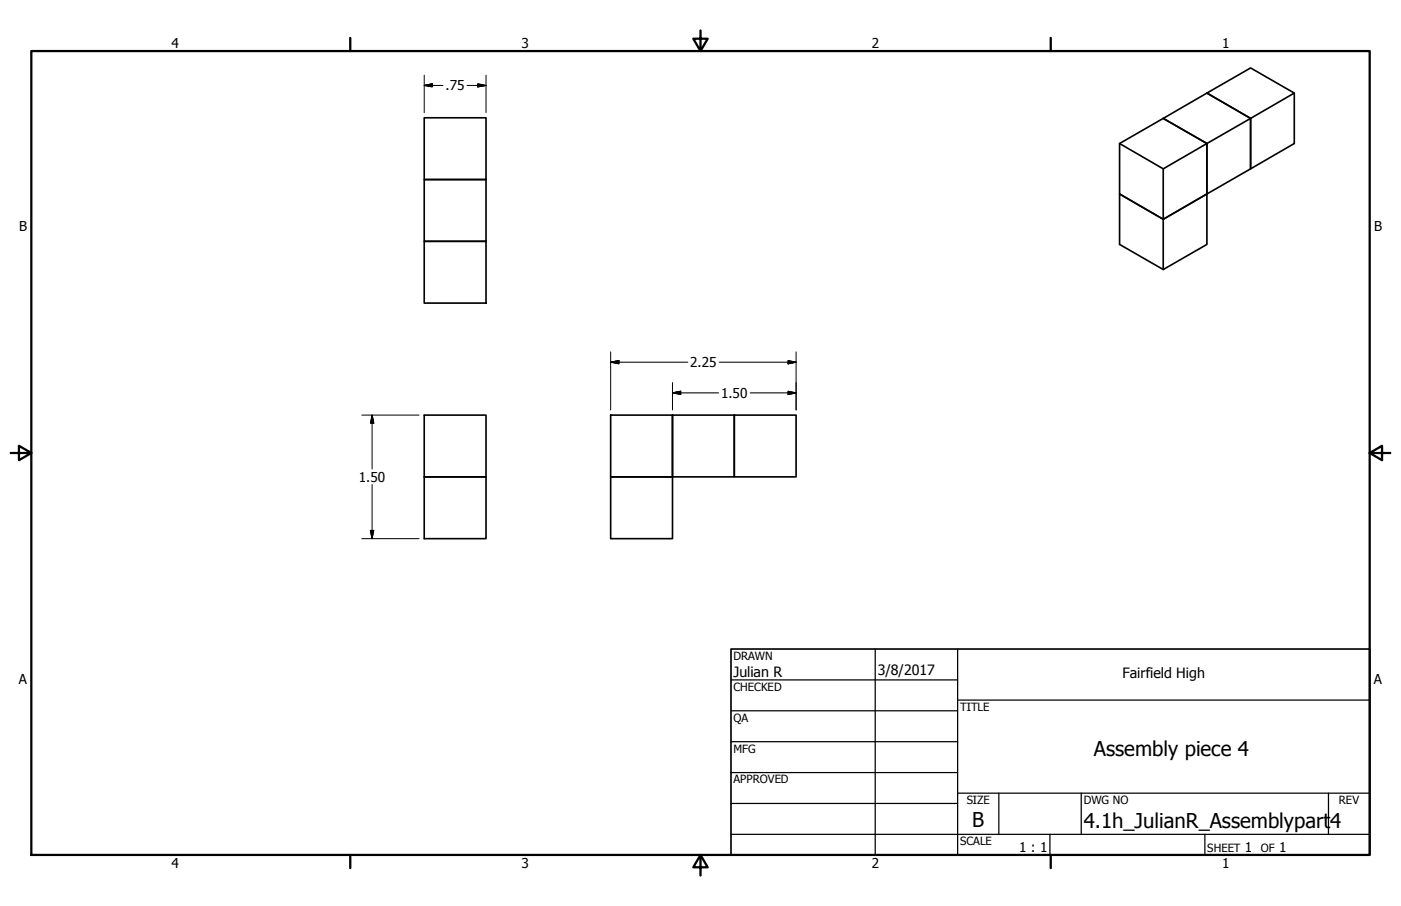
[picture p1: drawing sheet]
<svg xmlns="http://www.w3.org/2000/svg" width="432mm" height="279mm" viewBox="0 0 432 279" stroke-linecap="round" stroke-linejoin="round" font-family="sans-serif">
<!-- layer: Visible (ANSI) -->
<path d="M130.7 36.3h19.1v19.1h-19.1zM398.9 28.7l-13.5 7.8v15.6l13.5-7.8v-15.6l-13.5-7.7-13.4 7.7 13.4 7.8-13.4 7.8v15.5l13.4-7.7v-15.6l-13.4-7.8-13.5 7.8 13.5 7.8-13.5 7.8v15.5l-13.4-7.8v15.6l13.4 7.7M130.7 55.4h19.1v19h-19.1zM345.1 44.3l13.4-7.8 13.5 7.8v15.5l-13.5 7.8-13.4-7.8zM345.1 44.3l13.4 7.8M130.7 74.4h19.1v19.1h-19.1zM358.5 67.6l13.5-7.8v15.6l-13.5 7.7zM130.7 128h19.1v19.1h-19.1v19h19.1v-19h-19.1zM188.2 128h19.1v19.1h-19.1zM207.3 128h19v19.1h-19zM226.3 128h19.1v19.1h-19.1zM188.2 147.1h19.1v19h-19.1z" fill="none" stroke="#000" stroke-width=".51"/>
<!-- layer: Border (ANSI) -->
<path d="M9.7 15.7h412.4v248h-412.4zM107.9 11.7v4M215.9 9.4v6.3l-2.2-3.8h4.4l-2.2 3.8M323.8 11.7v4M3.3 139.7h6.4l-3.9-2.2v4.4l3.9-2.2M422.1 139.7l3.9 2.2v-4.4l-3.9 2.2h6.4M107.9 263.7v4M215.9 263.7l2.2 3.8h-4.4l2.2-3.8v6.3M323.8 263.7v4" fill="none" stroke="#000" stroke-width=".7"/>
<!-- layer: Title (ANSI) -->
<g fill="none" stroke="#000" stroke-width=".38">
<path d="M225.3 209.7h69.8M225.3 219.2h69.8M269.7 200.2v63.5M295.1 215.9h127M295.1 200.2v63.5M225.3 228.7h69.8M225.3 238.3h69.8M225.3 257.3h196.8M225.3 247.8h69.8M295.1 244.6h127M307.8 244.6v12.7M323.6 257.3v6.4"/>
<path d="M333.2 244.6v12.7M371.3 257.3v6.4M409.4 244.6v12.7"/>
</g>
<path d="M225.3 200.2h196.8v63.5h-196.8z" fill="none" stroke="#000" stroke-width=".51"/>
<!-- layer: Dimension (ANSI) -->
<g fill="none" stroke="#000" stroke-width=".31">
<path d="M130.7 26.4l2.5-.6v1zM130.7 26.4h5.8M130.7 23.2v11.5M144 26.4h5.8M147.3 25.8l2.5 .6-2.5 .4zM149.8 23.2v11.5M188.2 111.7l2.6-.5v1zM188.2 111.7h23.8M188.2 108.5v17.9M207.3 118v8.4M221.7 111.7h23.7M242.9 111.2l2.5 .5-2.5 .5z"/>
<path d="M245.4 108.5v17.9M111.5 128h17.7M114.7 128l.5 2.5h-1zM114.7 128v16.7M207.3 121.2l2.5-.5v1zM207.3 121.2h14.2M231.2 121.2h14.2M242.9 120.7l2.5 .5-2.5 .5zM114.7 149.4v16.7M111.5 166.1h17.7M114.2 163.6h1l-.5 2.5z"/>
</g>
<g fill="#000" stroke="#000" stroke-width=".31">
<path d="M130.7 26.4l2.5-.6zM130.7 26.4l2.5-.6v1zM147.3 26.8l2.5-.4zM147.3 25.8l2.5 .6-2.5 .4zM188.2 111.7l2.6-.5zM188.2 111.7l2.6-.5v1zM242.9 112.2l2.5-.5zM242.9 111.2l2.5 .5-2.5 .5zM114.7 128l.5 2.5zM114.7 128l.5 2.5h-1zM207.3 121.2l2.5-.5zM207.3 121.2l2.5-.5v1z"/>
<path d="M242.9 121.7l2.5-.5zM242.9 120.7l2.5 .5-2.5 .5zM114.2 163.6l.5 2.5zM114.2 163.6h1l-.5 2.5z"/>
</g>
<g font-size="6.3">
<text x="337.1" y="233.1">Assembly piece 4</text>
<text x="299.7" y="255.1">B</text>
<text x="334" y="255.3">4.1h_JulianR_Assemblypart</text>
<text x="410" y="255.3">4</text>
</g>
<g font-size="4.4">
<text x="226.1" y="208.9">Julian R</text>
<text x="270.5" y="208.2">3/8/2017</text>
<text x="345.9" y="209.2">Fairfield High</text>
</g>
<g font-size="4.2">
<text x="52.8" y="14.7">4</text>
<text x="160.8" y="14.7">3</text>
<text x="268.7" y="14.7">2</text>
<text x="376.7" y="14.7">1</text>
<text x="137.4" y="27.8">.75</text>
<text x="5.9" y="71.4">B</text>
<text x="423.5" y="71.4">B</text>
<text x="212.7" y="113.2">2.25</text>
<text x="222.2" y="122.7">1.50</text>
<text x="110.6" y="148.6">1.50</text>
<text x="5.8" y="211.1">A</text>
<text x="423.4" y="211.1">A</text>
<text x="314.1" y="262.9">1 : 1</text>
<text x="383.7" y="262.8">1</text>
<text x="394.2" y="262.8">1</text>
<text x="52.8" y="267.7">4</text>
<text x="160.8" y="267.7">3</text>
<text x="268.7" y="267.7">2</text>
<text x="376.7" y="267.7">1</text>
</g>
<g font-size="3.5">
<text x="226.1" y="203.5">DRAWN</text>
<text x="226.1" y="213">CHECKED</text>
<text x="295.9" y="219.2">TITLE</text>
<text x="226.1" y="222.6">QA</text>
<text x="226.1" y="232.1">MFG</text>
<text x="226.1" y="241.6">APPROVED</text>
<text x="297.9" y="248">SIZE</text>
<text x="334" y="248">DWG NO</text>
<text x="412.7" y="247.9">REV</text>
<text x="295.9" y="260.7">SCALE</text>
<text x="372.1" y="262.8">SHEET</text>
<text x="388.6" y="262.8">OF</text>
</g>
</svg>
